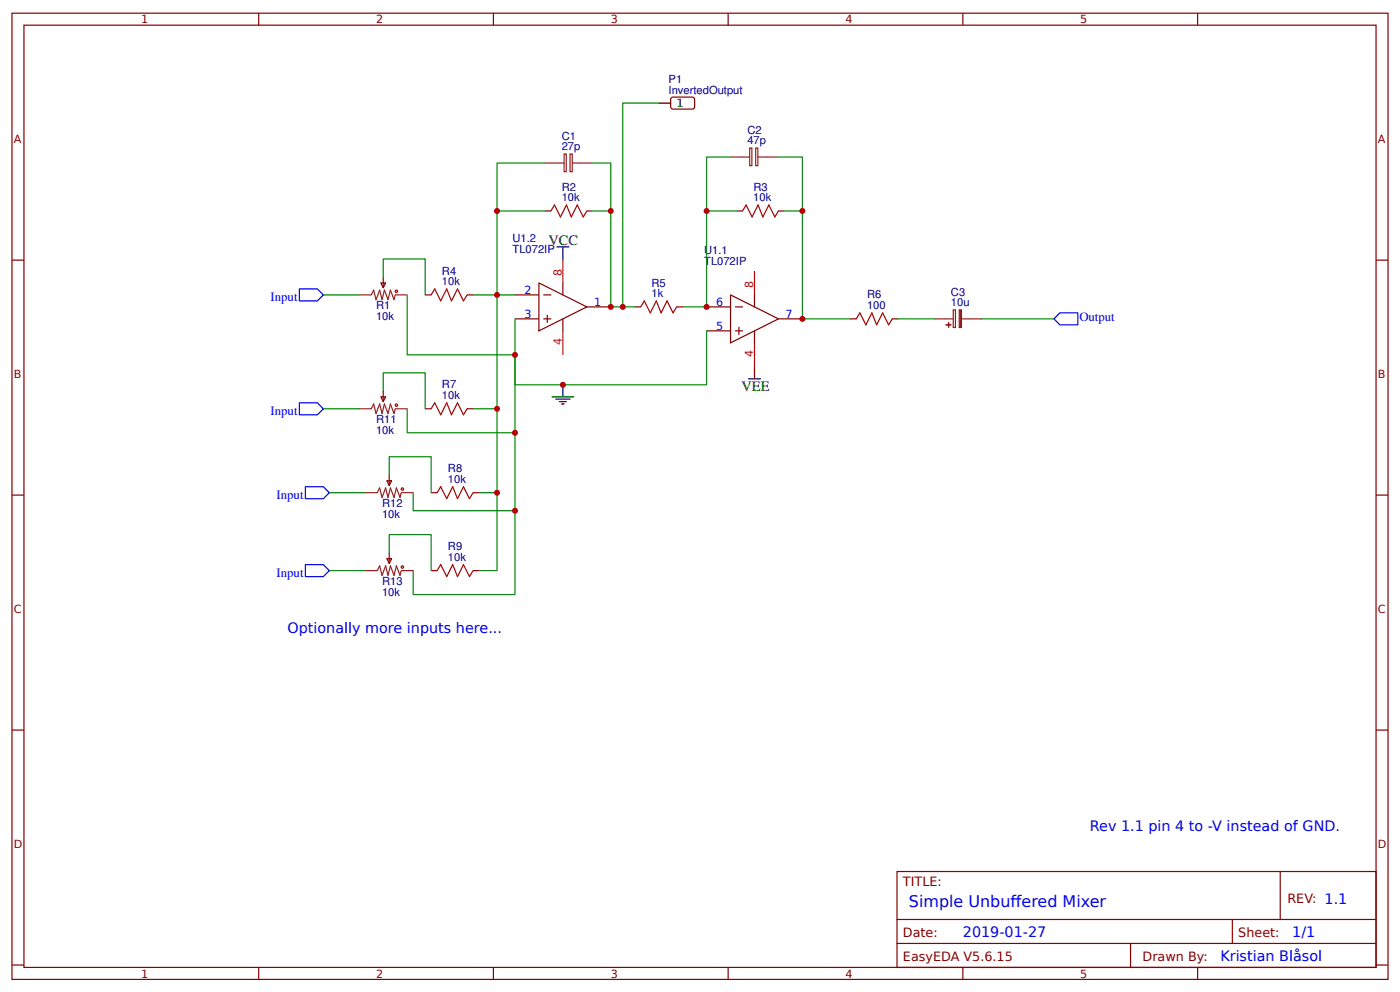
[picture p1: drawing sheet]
<svg xmlns="http://www.w3.org/2000/svg" width="309mm" height="219mm" viewBox="0 0 309 219" stroke-linecap="round" stroke-linejoin="round" font-family="sans-serif">
<g fill="none" stroke="#800" stroke-width=".26">
<path d="M2.6 2.9h304.1v213.3h-304.1zM5.3 5.6h298.7v207.9h-298.7zM57.1 2.9v2.7M109 2.9v2.7M160.9 2.9v2.7M212.7 2.9v2.7M264.6 2.9v2.7M148.4 21.5h4.8l.3 .5-.1 1.8-.5 .3-4.5-.1-.2-.5v-1.5zM2.6 57.4h2.7M120.4 46.6h1.3M129.6 46.6h1.4M162.7 46.6h1.3"/>
<path d="M172 46.6h1.3M304 57.4h2.7M84.1 62.4h1.1l-.5 1.1zM84.7 61.1v2.4M93.9 65.1h1.3M103.2 65.1h1.3M113.8 65.1h5.3M113.8 70.4h5.3M119.1 62.4l10.5 5.3-10.5 5.3zM120.1 65.1h1.6M120.1 70.4h1.6M120.9 69.6v1.6"/>
<path d="M124.4 62.4v2.7M124.4 70.4v2.6M129.6 67.7h5.3M140.2 67.7h1.4M149.5 67.7h1.3M156.1 67.7h5.3M156.1 73h5.3M161.4 65.1l10.6 5.3-10.6 5.3zM162.5 67.7h1.5M162.5 73h1.5M163.2 72.2v1.6M166.7 65.1v2.6"/>
<path d="M166.7 73v2.7M172 70.4h5.3M187.9 70.4h1.3M197.1 70.4h1.3M84.1 87.6h1.1l-.5 1zM84.7 86.3v2.3M93.9 90.2h1.3M103.2 90.2h1.3M2.6 109.3h2.7M85.5 106.1h1l-.5 1.1zM86 104.8v2.4M95.2 108.7h1.4"/>
<path d="M104.5 108.7h1.3M304 109.3h2.7M85.5 123.3h1l-.5 1.1zM86 122v2.4M95.2 125.9h1.4M104.5 125.9h1.3M2.6 161.1h2.7M304 161.1h2.7M198.2 192.4h105.8v21.1h-105.8zM282.8 192.4v10.5M2.6 213h2.7M57.1 213.5v2.7"/>
<path d="M109 213.5v2.7M160.9 213.5v2.7M198.2 202.9h105.8M198.2 208.2h105.8M212.7 213.5v2.7M249.8 208.2v5.3M264.6 213.5v2.7M272.3 202.9v5.3M304 213h2.7"/>
</g>
<path d="M66.1 63.8h4l1.3 1.3-1.3 1.3h-4zM232.8 70.4l1.4-1.3h3.9v2.6h-3.9zM66.1 88.9h4l1.3 1.3-1.3 1.3h-4zM67.5 107.4h3.9l1.4 1.3-1.4 1.4h-3.9zM67.5 124.6h3.9l1.4 1.3-1.4 1.4h-3.9z" fill="none" stroke="#00f" stroke-width=".26"/>
<g fill="none" stroke="#8d2323" stroke-width=".26">
<path d="M120.4 36h4.2M124.6 34h.5v3.9h-.5zM125.9 34h.5v3.9h-.5zM126.5 36h4.5M161.4 34.7h4.2M165.6 32.7h.5v3.9h-.5zM167 32.7h.4v3.9h-.4zM167.5 34.7h4.5M79.4 65.1h2.6l.5-1.1 .6 2.1 .8-2.1 .5 2.1 .5-2.1 .8 2.1 .6-2.1 .7 2.1 .3-1h2.7M206.4 70.4h4.2M210.6 68.4h.5v3.9h-.5zM212.5 70.4h4.5"/>
<path d="M79.4 90.2h2.6l.5-1 .6 2.1 .8-2.1 .5 2.1 .5-2.1 .8 2.1 .6-2.1 .7 2.1 .3-1.1h2.7M80.7 108.7h2.6l.6-1 .5 2.1 .8-2.1 .5 2.1 .6-2.1 .7 2.1 .6-2.1 .8 2.1 .2-1.1h2.7M80.7 125.9h2.6l.6-1 .5 2.1 .8-2.1 .5 2.1 .6-2.1 .7 2.1 .6-2.1 .8 2.1 .2-1.1h2.7"/>
</g>
<g fill="none" stroke="#a00000" stroke-width=".26">
<path d="M121.7 46.6l.8-1.4 1.3 2.7 1.3-2.7 1.1 2.7 1.3-2.7 1.4 2.7 .7-1.3M164 46.6l.8-1.4 1.4 2.7 1.3-2.7 1 2.7 1.4-2.7 1.3 2.7 .8-1.3M95.2 65.1l.8-1.3 1.4 2.6 1.3-2.6 1 2.6 1.4-2.6 1.3 2.6 .8-1.3M141.6 67.7l.7-1.3 1.4 2.7 1.3-2.7 1 2.7 1.4-2.7 1.3 2.7 .8-1.4M189.2 70.4l.8-1.3 1.3 2.6 1.3-2.6 1.1 2.6 1.3-2.6 1.3 2.6 .8-1.3M95.2 90.2l.8-1.3 1.4 2.6 1.3-2.6 1 2.6 1.4-2.6 1.3 2.6 .8-1.3M96.6 108.7l.8-1.3 1.3 2.7 1.3-2.7 1.1 2.7 1.3-2.7 1.3 2.7 .8-1.4M96.6 125.9l.8-1.3 1.3 2.7 1.3-2.7 1.1 2.7 1.3-2.7 1.3 2.7 .8-1.4"/>
<circle cx="87.6" cy="64.3" r=".26"/>
<circle cx="87.6" cy="89.4" r=".26"/>
<circle cx="88.9" cy="108" r=".26"/>
<circle cx="88.9" cy="125.1" r=".26"/>
</g>
<path d="M124.4 57.1v5.3M166.7 59.8v5.3M124.4 73v5.3M166.7 75.7v5.3" fill="none" stroke="#f00" stroke-width=".26"/>
<g fill="none" stroke="#080" stroke-width=".26">
<path d="M120.4 36h-10.6v10.6M131 36h3.9v10.6M145.5 22.8h-7.9v44.9M161.4 34.7h-5.3v11.9M172 34.7h5.3v11.9M120.4 46.6h-10.6v43.6h-5.3M131 46.6h3.9v21.1h5.3M162.7 46.6h-6.6v21.1h-5.3M173.3 46.6h4v23.8h10.6M71.4 65.1h8M84.7 61.1v-4h9.2v8M90 65.1v13.2h23.8v17.2h-23.8v-5.3"/>
<path d="M104.5 65.1h9.3M113.8 70.4v14.5h42.3v-11.9M198.4 70.4h8M217 70.4h15.8M71.4 90.2h8M84.7 86.3v-4h9.2v7.9M109.8 90.2v18.5h-4M113.8 95.5v17.2h-22.5v-4M72.8 108.7h7.9M86 104.8v-4h9.2v7.9M109.8 108.7v17.2h-4M113.8 112.7v18.5h-22.5v-5.3"/>
<path d="M72.8 125.9h7.9M86 122v-4h9.2v7.9"/>
</g>
<path d="M145.5 22.8h2.7M123 54.5h2.7M124.4 54.5v2.6M122 87.6h4.7M122.8 88.1h3.1M123.6 88.6h1.5M124.1 89.2h.5M124.4 84.9v2.7M165.4 83.6h2.6M166.7 81v2.6" fill="none" stroke="#000" stroke-width=".26"/>
<g fill="#8d2323" stroke="#8d2323" stroke-width=".26">
<path d="M211.9 68.4h.5v3.9h-.5z"/>
<path d="M209.5 71.2l.1 1z"/>
<path d="M209 71.7h1.1z"/>
</g>
<g fill="#c00">
<circle cx="109.8" cy="108.7" r=".66"/>
<circle cx="113.8" cy="112.7" r=".66"/>
<circle cx="177.3" cy="70.4" r=".66"/>
<circle cx="156.1" cy="67.7" r=".66"/>
<circle cx="134.9" cy="67.7" r=".66"/>
<circle cx="177.3" cy="46.6" r=".66"/>
<circle cx="156.1" cy="46.6" r=".66"/>
<circle cx="134.9" cy="46.6" r=".66"/>
<circle cx="109.8" cy="46.6" r=".66"/>
<circle cx="109.8" cy="65.1" r=".66"/>
<circle cx="113.8" cy="78.3" r=".66"/>
<circle cx="113.8" cy="95.5" r=".66"/>
<circle cx="109.8" cy="90.2" r=".66"/>
<circle cx="137.6" cy="67.7" r=".66"/>
<circle cx="124.4" cy="84.9" r=".66"/>
</g>
<g font-size="3.5" fill="#00f">
<text x="200.8" y="200.3">Simple Unbufered Mixer</text>
<text x="223.3" y="200.3">f</text>
</g>
<g font-size="3.2">
<text x="121.2" y="54">VCC</text>
<text x="163.8" y="86.3">VEE</text>
</g>
<g font-size="3.2" fill="#00f">
<text x="63.5" y="139.7">Optionally more inputs here...</text>
<text x="240.8" y="183.4">Rev 1.1 pin 4 to -V instead of GND.</text>
<text x="212.7" y="206.9">2019-01-27</text>
<text x="285.5" y="206.9">1/1</text>
<text x="269.6" y="212.2">Kristian Blåsol</text>
</g>
<g font-size="2.8" fill="#00f">
<text x="59.8" y="66.4">Input</text>
<text x="238.5" y="70.9">Output</text>
<text x="59.8" y="91.5">Input</text>
<text x="61.1" y="110.1">Input</text>
<text x="61.1" y="127.3">Input</text>
</g>
<g font-size="2.8" fill="#800">
<text x="199.5" y="195.5">TITLE:</text>
<text x="284.4" y="199.2">REV: 1.1</text>
<text x="199.5" y="206.9">Date:</text>
<text x="273.6" y="206.9">Sheet:</text>
<text x="199.5" y="212.2">EasyEDA V5.6.15</text>
<text x="252.4" y="212.2">Drawn By:</text>
</g>
<g font-size="2.5" fill="#800">
<text x="31.2" y="5.2">1</text>
<text x="83.1" y="5.2">2</text>
<text x="134.9" y="5.2">3</text>
<text x="186.8" y="5.2">4</text>
<text x="238.7" y="5.2">5</text>
<text x="3" y="31.5">A</text>
<text x="304.4" y="31.5">A</text>
<text x="3" y="83.3">B</text>
<text x="304.4" y="83.3">B</text>
<text x="3" y="135.2">C</text>
<text x="304.4" y="135.2">C</text>
<text x="3" y="187.1">D</text>
<text x="304.4" y="187.1">D</text>
<text x="31.2" y="215.8">1</text>
<text x="83.1" y="215.8">2</text>
<text x="134.9" y="215.8">3</text>
<text x="186.8" y="215.8">4</text>
<text x="238.7" y="215.8">5</text>
</g>
<g font-size="2.5" fill="#000080">
<text x="147.7" y="20.6">InvertedOutput</text>
<text x="147.7" y="18.3">P1</text>
<text x="165.1" y="29.5">C2</text>
<text x="124.1" y="33.2">27p</text>
<text x="124.1" y="30.8">C1</text>
<text x="165.1" y="31.9">47p</text>
<text x="124.1" y="44.4">10k</text>
<text x="124.1" y="42.1">R2</text>
<text x="166.4" y="44.4">10k</text>
<text x="166.4" y="42.1">R3</text>
<text x="113.2" y="53.4">U1.2</text>
<text x="113.2" y="55.8">TL072IP</text>
<text x="155.6" y="58.5">TL072IP</text>
<text x="155.6" y="56.1">U1.1</text>
<text x="97.6" y="63">10k</text>
<text x="97.6" y="60.6">R4</text>
<text x="143.9" y="65.6">1k</text>
<text x="143.9" y="63.2">R5</text>
<text x="191.6" y="65.9">R6</text>
<text x="210.1" y="65.2">C3</text>
<text x="83.1" y="68.3">R1</text>
<text x="83.1" y="70.6">10k</text>
<text x="191.6" y="68.3">100</text>
<text x="210.1" y="67.6">10u</text>
<text x="97.6" y="88.1">10k</text>
<text x="97.6" y="85.7">R7</text>
<text x="83.1" y="93.4">R11</text>
<text x="83.1" y="95.8">10k</text>
<text x="99" y="106.6">10k</text>
<text x="99" y="104.2">R8</text>
<text x="84.4" y="111.9">R12</text>
<text x="84.4" y="114.3">10k</text>
<text x="99" y="123.8">10k</text>
<text x="99" y="121.4">R9</text>
<text x="84.4" y="129.1">R13</text>
<text x="84.4" y="131.5">10k</text>
</g>
<text font-size="2.5" x="149.5" y="23.5">1</text>
<g font-size="2.5" fill="#00f">
<text x="115.9" y="64.8">2</text>
<text x="115.9" y="70.1">3</text>
<text x="131.2" y="67.5">1</text>
<text x="158.2" y="67.5">6</text>
<text x="173.6" y="70.1">7</text>
<text x="158.2" y="72.8">5</text>
</g>
<g font-size="2.5" fill="#f00">
<text x="124.1" y="60.9" transform="rotate(-90 124.1 60.9)">8</text>
<text x="166.4" y="63.5" transform="rotate(-90 166.4 63.5)">8</text>
<text x="124.1" y="76.2" transform="rotate(-90 124.1 76.2)">4</text>
<text x="166.4" y="78.8" transform="rotate(-90 166.4 78.8)">4</text>
</g>
</svg>
